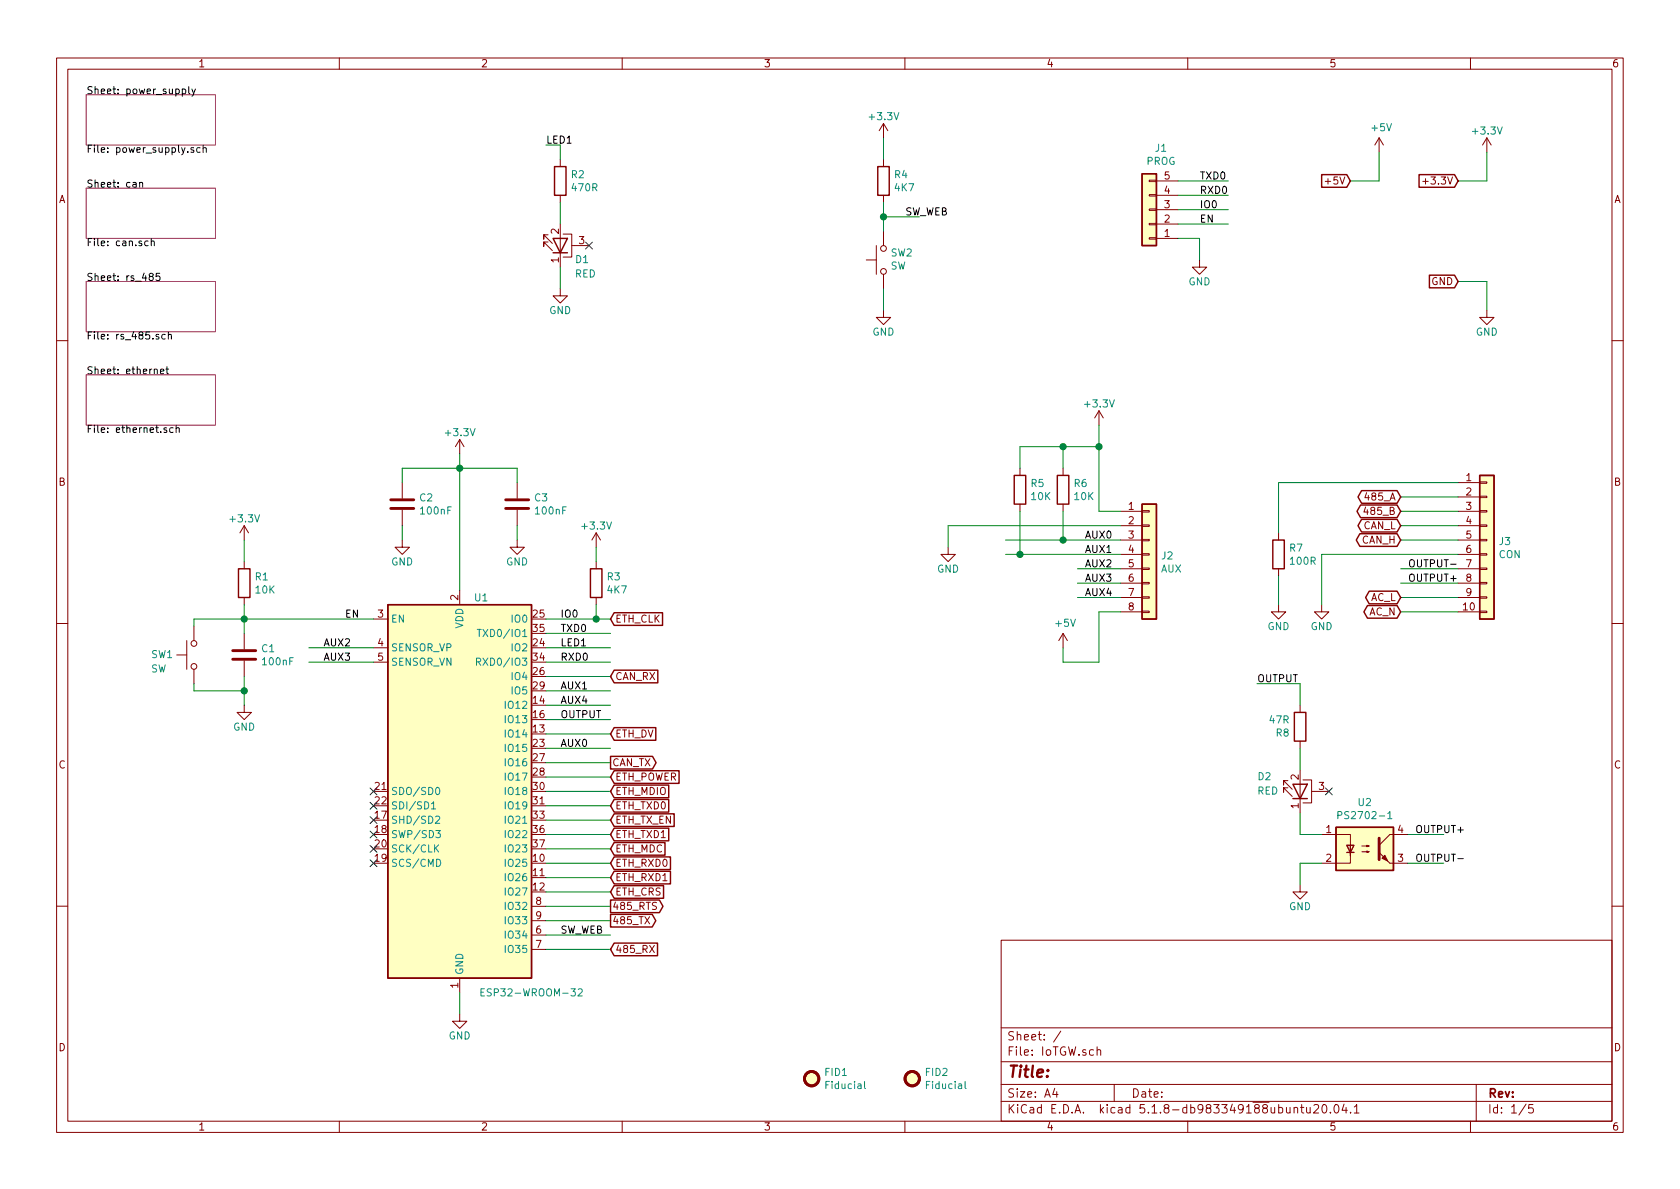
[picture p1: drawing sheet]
EESchema Schematic File Version 4
EELAYER 30 0
EELAYER END
$Descr A4 11693 8268
encoding utf-8
Sheet 1 5
Title ""
Date ""
Rev ""
Comp ""
Comment1 ""
Comment2 ""
Comment3 ""
Comment4 ""
$EndDescr
$Comp
L Mechanical:Fiducial FID1
U 1 1
P 5650 7500
F 0 "FID1" H 5735 7546 50  0000 L CNN
F 1 "Fiducial" H 5735 7455 50  0000 L CNN
F 2 "Fiducial:Fiducial_1.5mm_Mask3mm" H 5650 7500 50  0001 C CNN
F 3 "~" H 5650 7500 50  0001 C CNN
	1    5650 7500
	1    0    0    -1  
$EndComp
$Comp
L Mechanical:Fiducial FID2
U 1 1
P 6350 7500
F 0 "FID2" H 6435 7546 50  0000 L CNN
F 1 "Fiducial" H 6435 7455 50  0000 L CNN
F 2 "Fiducial:Fiducial_1.5mm_Mask3mm" H 6350 7500 50  0001 C CNN
F 3 "~" H 6350 7500 50  0001 C CNN
	1    6350 7500
	1    0    0    -1  
$EndComp
$Sheet
S 600  650  900  350 
U 5F8CDF61
F0 "power_supply" 50
F1 "power_supply.sch" 50
$EndSheet
$Sheet
S 600  1300 900  350 
U 5F8CE246
F0 "can" 50
F1 "can.sch" 50
$EndSheet
$Sheet
S 600  1950 900  350 
U 5F8D3516
F0 "rs_485" 50
F1 "rs_485.sch" 50
$EndSheet
$Comp
L RF_Module:ESP32-WROOM-32 U1
U 1 1
P 3200 5500
F 0 "U1" H 3350 6850 50  0000 C CNN
F 1 "ESP32-WROOM-32" H 3700 4100 50  0000 C CNN
F 2 "RF_Module:ESP32-WROOM-32" H 3200 4000 50  0001 C CNN
F 3 "https://www.espressif.com/sites/default/files/documentation/esp32-wroom-32_datasheet_en.pdf" H 2900 5550 50  0001 C CNN
	1    3200 5500
	1    0    0    -1  
$EndComp
Text GLabel 10150 1950 0    50   Input ~ 0
GND
Text GLabel 10150 1250 0    50   Input ~ 0
+3.3V
$Comp
L power:GND #PWR018
U 1 1
P 10350 2150
AR Path="/5F7BFE69" Ref="#PWR018"  Part="1" 
AR Path="/5F8CDF61/5F7BFE69" Ref="#PWR?"  Part="1" 
F 0 "#PWR018" H 10350 1900 50  0001 C CNN
F 1 "GND" H 10350 2000 50  0000 C CNN
F 2 "" H 10350 2150 50  0000 C CNN
F 3 "" H 10350 2150 50  0000 C CNN
	1    10350 2150
	1    0    0    -1  
$EndComp
Wire Wire Line
	10150 1950 10350 1950
Wire Wire Line
	10350 1950 10350 2150
$Comp
L power:+3.3V #PWR04
U 1 1
P 3200 3150
AR Path="/5F7C3E73" Ref="#PWR04"  Part="1" 
AR Path="/5F8CDF61/5F7C3E73" Ref="#PWR?"  Part="1" 
F 0 "#PWR04" H 3200 3000 50  0001 C CNN
F 1 "+3.3V" H 3200 3300 50  0000 C CNN
F 2 "" H 3200 3150 50  0000 C CNN
F 3 "" H 3200 3150 50  0000 C CNN
	1    3200 3150
	1    0    0    -1  
$EndComp
$Comp
L power:GND #PWR05
U 1 1
P 3200 7050
AR Path="/5F7C4556" Ref="#PWR05"  Part="1" 
AR Path="/5F8CDF61/5F7C4556" Ref="#PWR?"  Part="1" 
F 0 "#PWR05" H 3200 6800 50  0001 C CNN
F 1 "GND" H 3200 6900 50  0000 C CNN
F 2 "" H 3200 7050 50  0000 C CNN
F 3 "" H 3200 7050 50  0000 C CNN
	1    3200 7050
	1    0    0    -1  
$EndComp
$Comp
L power:+3.3V #PWR01
U 1 1
P 1700 3750
AR Path="/5F7C4F0D" Ref="#PWR01"  Part="1" 
AR Path="/5F8CDF61/5F7C4F0D" Ref="#PWR?"  Part="1" 
F 0 "#PWR01" H 1700 3600 50  0001 C CNN
F 1 "+3.3V" H 1700 3900 50  0000 C CNN
F 2 "" H 1700 3750 50  0000 C CNN
F 3 "" H 1700 3750 50  0000 C CNN
	1    1700 3750
	1    0    0    -1  
$EndComp
$Comp
L power:GND #PWR02
U 1 1
P 1700 4900
AR Path="/5F7C51B1" Ref="#PWR02"  Part="1" 
AR Path="/5F8CDF61/5F7C51B1" Ref="#PWR?"  Part="1" 
F 0 "#PWR02" H 1700 4650 50  0001 C CNN
F 1 "GND" H 1700 4750 50  0000 C CNN
F 2 "" H 1700 4900 50  0000 C CNN
F 3 "" H 1700 4900 50  0000 C CNN
	1    1700 4900
	1    0    0    -1  
$EndComp
$Comp
L Device:C C1
U 1 1
P 1700 4550
F 0 "C1" H 1815 4596 50  0000 L CNN
F 1 "100nF" H 1815 4505 50  0000 L CNN
F 2 "Capacitor_SMD:C_0805_2012Metric" H 1738 4400 50  0001 C CNN
F 3 "~" H 1700 4550 50  0001 C CNN
	1    1700 4550
	1    0    0    -1  
$EndComp
$Comp
L Switch:SW_Push SW1
U 1 1
P 1350 4550
F 0 "SW1" V 1350 4850 50  0000 R CNN
F 1 "SW" V 1250 4850 50  0000 R CNN
F 2 "Button_Switch_THT:SW_Tactile_SPST_Angled_PTS645Vx83-2LFS" H 1350 4750 50  0001 C CNN
F 3 "~" H 1350 4750 50  0001 C CNN
	1    1350 4550
	0    -1   -1   0   
$EndComp
$Comp
L Switch:SW_Push SW2
U 1 1
P 6150 1800
F 0 "SW2" V 6196 1752 50  0000 R CNN
F 1 "SW" V 6105 1752 50  0000 R CNN
F 2 "Button_Switch_THT:SW_Tactile_SPST_Angled_PTS645Vx83-2LFS" H 6150 2000 50  0001 C CNN
F 3 "~" H 6150 2000 50  0001 C CNN
	1    6150 1800
	0    -1   -1   0   
$EndComp
$Comp
L Device:R R4
U 1 1
P 6150 1250
F 0 "R4" H 6220 1296 50  0000 L CNN
F 1 "4K7" H 6220 1205 50  0000 L CNN
F 2 "Resistor_SMD:R_0805_2012Metric" V 6080 1250 50  0001 C CNN
F 3 "~" H 6150 1250 50  0001 C CNN
	1    6150 1250
	1    0    0    -1  
$EndComp
$Comp
L Connector_Generic:Conn_01x05 J1
U 1 1
P 8000 1450
F 0 "J1" H 7918 1025 50  0000 C CNN
F 1 "PROG" H 7918 1116 50  0000 C CNN
F 2 "Connector_PinSocket_2.54mm:PinSocket_1x05_P2.54mm_Vertical" H 8000 1450 50  0001 C CNN
F 3 "~" H 8000 1450 50  0001 C CNN
	1    8000 1450
	-1   0    0    1   
$EndComp
$Sheet
S 600  2600 900  350 
U 5F7D241C
F0 "ethernet" 50
F1 "ethernet.sch" 50
$EndSheet
$Comp
L Device:C C3
U 1 1
P 3600 3500
F 0 "C3" H 3715 3546 50  0000 L CNN
F 1 "100nF" H 3715 3455 50  0000 L CNN
F 2 "Capacitor_SMD:C_0805_2012Metric" H 3638 3350 50  0001 C CNN
F 3 "~" H 3600 3500 50  0001 C CNN
	1    3600 3500
	1    0    0    -1  
$EndComp
$Comp
L Device:C C2
U 1 1
P 2800 3500
F 0 "C2" H 2915 3546 50  0000 L CNN
F 1 "100nF" H 2915 3455 50  0000 L CNN
F 2 "Capacitor_SMD:C_0805_2012Metric" H 2838 3350 50  0001 C CNN
F 3 "~" H 2800 3500 50  0001 C CNN
	1    2800 3500
	1    0    0    -1  
$EndComp
$Comp
L power:GND #PWR06
U 1 1
P 3600 3750
AR Path="/5F8209C2" Ref="#PWR06"  Part="1" 
AR Path="/5F8CDF61/5F8209C2" Ref="#PWR?"  Part="1" 
F 0 "#PWR06" H 3600 3500 50  0001 C CNN
F 1 "GND" H 3600 3600 50  0000 C CNN
F 2 "" H 3600 3750 50  0000 C CNN
F 3 "" H 3600 3750 50  0000 C CNN
	1    3600 3750
	1    0    0    -1  
$EndComp
Wire Wire Line
	3600 3350 3600 3250
Wire Wire Line
	1700 3750 1700 3900
Wire Wire Line
	1700 4200 1700 4300
Wire Wire Line
	1700 4700 1700 4800
Wire Wire Line
	1350 4350 1350 4300
Wire Wire Line
	1350 4300 1700 4300
Connection ~ 1700 4300
Wire Wire Line
	1700 4300 1700 4400
Wire Wire Line
	1350 4750 1350 4800
Wire Wire Line
	1350 4800 1700 4800
Connection ~ 1700 4800
Wire Wire Line
	1700 4800 1700 4900
$Comp
L Device:R R1
U 1 1
P 1700 4050
F 0 "R1" H 1770 4096 50  0000 L CNN
F 1 "10K" H 1770 4005 50  0000 L CNN
F 2 "Resistor_SMD:R_0805_2012Metric" V 1630 4050 50  0001 C CNN
F 3 "~" H 1700 4050 50  0001 C CNN
	1    1700 4050
	1    0    0    -1  
$EndComp
Wire Wire Line
	3200 7050 3200 6900
$Comp
L Device:LED_PAD D1
U 1 1
P 3900 1700
F 0 "D1" V 3800 1600 50  0000 R CNN
F 1 "RED" V 3700 1600 50  0000 R CNN
F 2 "user-footprints:LTST-S321KRKT" H 3900 1700 50  0001 C CNN
F 3 "~" H 3900 1700 50  0001 C CNN
	1    3900 1700
	0    -1   -1   0   
$EndComp
$Comp
L Device:R R2
U 1 1
P 3900 1250
F 0 "R2" H 3970 1296 50  0000 L CNN
F 1 "470R" H 3970 1205 50  0000 L CNN
F 2 "Resistor_SMD:R_0805_2012Metric" V 3830 1250 50  0001 C CNN
F 3 "~" H 3900 1250 50  0001 C CNN
	1    3900 1250
	1    0    0    -1  
$EndComp
$Comp
L power:GND #PWR07
U 1 1
P 3900 2000
AR Path="/5F87AB38" Ref="#PWR07"  Part="1" 
AR Path="/5F8CDF61/5F87AB38" Ref="#PWR?"  Part="1" 
F 0 "#PWR07" H 3900 1750 50  0001 C CNN
F 1 "GND" H 3900 1850 50  0000 C CNN
F 2 "" H 3900 2000 50  0000 C CNN
F 3 "" H 3900 2000 50  0000 C CNN
	1    3900 2000
	1    0    0    -1  
$EndComp
Wire Wire Line
	3900 1100 3900 1000
Wire Wire Line
	3900 1000 3800 1000
Wire Wire Line
	3900 2000 3900 1850
Wire Wire Line
	3900 1550 3900 1400
Text Label 3800 1000 0    50   ~ 0
LED1
$Comp
L power:+3.3V #PWR09
U 1 1
P 6150 950
AR Path="/5F891B51" Ref="#PWR09"  Part="1" 
AR Path="/5F8CDF61/5F891B51" Ref="#PWR?"  Part="1" 
F 0 "#PWR09" H 6150 800 50  0001 C CNN
F 1 "+3.3V" H 6150 1100 50  0000 C CNN
F 2 "" H 6150 950 50  0000 C CNN
F 3 "" H 6150 950 50  0000 C CNN
	1    6150 950 
	1    0    0    -1  
$EndComp
$Comp
L power:GND #PWR010
U 1 1
P 6150 2150
AR Path="/5F8A9080" Ref="#PWR010"  Part="1" 
AR Path="/5F8CDF61/5F8A9080" Ref="#PWR?"  Part="1" 
F 0 "#PWR010" H 6150 1900 50  0001 C CNN
F 1 "GND" H 6150 2000 50  0000 C CNN
F 2 "" H 6150 2150 50  0000 C CNN
F 3 "" H 6150 2150 50  0000 C CNN
	1    6150 2150
	1    0    0    -1  
$EndComp
Wire Wire Line
	6150 950  6150 1100
Wire Wire Line
	6150 1400 6150 1500
Wire Wire Line
	6150 2000 6150 2150
Wire Wire Line
	6150 1500 6400 1500
Connection ~ 6150 1500
Wire Wire Line
	6150 1500 6150 1600
Text Label 6300 1500 0    50   ~ 0
SW_WEB
Wire Wire Line
	3800 4400 4250 4400
Wire Wire Line
	3800 4600 4250 4600
Wire Wire Line
	3200 3150 3200 3250
$Comp
L power:GND #PWR03
U 1 1
P 2800 3750
AR Path="/5F8D3737" Ref="#PWR03"  Part="1" 
AR Path="/5F8CDF61/5F8D3737" Ref="#PWR?"  Part="1" 
F 0 "#PWR03" H 2800 3500 50  0001 C CNN
F 1 "GND" H 2800 3600 50  0000 C CNN
F 2 "" H 2800 3750 50  0000 C CNN
F 3 "" H 2800 3750 50  0000 C CNN
	1    2800 3750
	1    0    0    -1  
$EndComp
Wire Wire Line
	3200 3250 3600 3250
Connection ~ 3200 3250
Wire Wire Line
	3200 3250 3200 4100
Wire Wire Line
	2800 3650 2800 3750
Wire Wire Line
	3600 3650 3600 3750
Wire Wire Line
	3200 3250 2800 3250
Wire Wire Line
	2800 3250 2800 3350
$Comp
L Device:R R3
U 1 1
P 4150 4050
F 0 "R3" H 4220 4096 50  0000 L CNN
F 1 "4K7" H 4220 4005 50  0000 L CNN
F 2 "Resistor_SMD:R_0805_2012Metric" V 4080 4050 50  0001 C CNN
F 3 "~" H 4150 4050 50  0001 C CNN
	1    4150 4050
	1    0    0    -1  
$EndComp
Wire Wire Line
	3800 4300 4150 4300
Wire Wire Line
	4150 4300 4150 4200
$Comp
L power:+3.3V #PWR08
U 1 1
P 4150 3800
AR Path="/5F8F7A30" Ref="#PWR08"  Part="1" 
AR Path="/5F8CDF61/5F8F7A30" Ref="#PWR?"  Part="1" 
F 0 "#PWR08" H 4150 3650 50  0001 C CNN
F 1 "+3.3V" H 4150 3950 50  0000 C CNN
F 2 "" H 4150 3800 50  0000 C CNN
F 3 "" H 4150 3800 50  0000 C CNN
	1    4150 3800
	1    0    0    -1  
$EndComp
Wire Wire Line
	4150 3900 4150 3800
Text Label 3900 4400 0    50   ~ 0
TXD0
Text Label 3900 4600 0    50   ~ 0
RXD0
Wire Wire Line
	3800 5400 4250 5400
Text GLabel 4250 5400 2    50   Input ~ 0
ETH_POWER
Wire Wire Line
	3800 5500 4250 5500
Wire Wire Line
	4250 5600 3800 5600
Text GLabel 4250 5500 2    50   Input ~ 0
ETH_MDIO
Text GLabel 4250 5600 2    50   Input ~ 0
ETH_TXD0
Wire Wire Line
	3800 5700 4250 5700
Wire Wire Line
	3800 6000 4250 6000
Wire Wire Line
	3800 6100 4250 6100
Wire Wire Line
	3800 6200 4250 6200
Wire Wire Line
	3800 5900 4250 5900
Wire Wire Line
	4150 4300 4250 4300
Connection ~ 4150 4300
Wire Wire Line
	3800 5800 4250 5800
Wire Wire Line
	3800 5100 4250 5100
Text GLabel 4250 5100 2    50   Input ~ 0
ETH_DV
Text GLabel 4250 5700 2    50   Input ~ 0
ETH_TX_EN
Text GLabel 4250 5800 2    50   Input ~ 0
ETH_TXD1
Text GLabel 4250 5900 2    50   Input ~ 0
ETH_MDC
Text GLabel 4250 6000 2    50   Input ~ 0
ETH_RXD0
Text GLabel 4250 6100 2    50   Input ~ 0
ETH_RXD1
Text GLabel 4250 4300 2    50   Input ~ 0
ETH_CLK
Text GLabel 4250 6200 2    50   Input ~ 0
ETH_CRS
Text Label 3900 4300 0    50   ~ 0
IO0
$Comp
L power:GND #PWR013
U 1 1
P 8350 1800
AR Path="/5F74814E" Ref="#PWR013"  Part="1" 
AR Path="/5F8CDF61/5F74814E" Ref="#PWR?"  Part="1" 
F 0 "#PWR013" H 8350 1550 50  0001 C CNN
F 1 "GND" H 8350 1650 50  0000 C CNN
F 2 "" H 8350 1800 50  0000 C CNN
F 3 "" H 8350 1800 50  0000 C CNN
	1    8350 1800
	1    0    0    -1  
$EndComp
Wire Wire Line
	8200 1650 8350 1650
Wire Wire Line
	8350 1650 8350 1800
Wire Wire Line
	8200 1550 8550 1550
Wire Wire Line
	8550 1450 8200 1450
Wire Wire Line
	8200 1350 8550 1350
Wire Wire Line
	8550 1250 8200 1250
Text Label 8350 1550 0    50   ~ 0
EN
Text Label 8350 1450 0    50   ~ 0
IO0
Text Label 8350 1350 0    50   ~ 0
RXD0
Text Label 8350 1250 0    50   ~ 0
TXD0
Wire Wire Line
	3800 5300 4250 5300
Wire Wire Line
	3800 4700 4250 4700
Wire Wire Line
	3800 5000 4250 5000
Text GLabel 4250 6400 2    50   Output ~ 0
485_TX
Text GLabel 4250 4700 2    50   Input ~ 0
CAN_RX
Text GLabel 4250 6600 2    50   Input ~ 0
485_RX
Text GLabel 4250 5300 2    50   Output ~ 0
CAN_TX
Wire Wire Line
	3800 5200 4250 5200
Text GLabel 4250 6300 2    50   Output ~ 0
485_RTS
NoConn ~ 2600 5500
NoConn ~ 2600 5600
NoConn ~ 2600 5700
NoConn ~ 2600 5800
NoConn ~ 2600 5900
NoConn ~ 2600 6000
$Comp
L power:+3.3V #PWR017
U 1 1
P 10350 1050
AR Path="/5F7BFE63" Ref="#PWR017"  Part="1" 
AR Path="/5F8CDF61/5F7BFE63" Ref="#PWR?"  Part="1" 
F 0 "#PWR017" H 10350 900 50  0001 C CNN
F 1 "+3.3V" H 10350 1200 50  0000 C CNN
F 2 "" H 10350 1050 50  0000 C CNN
F 3 "" H 10350 1050 50  0000 C CNN
	1    10350 1050
	1    0    0    -1  
$EndComp
Wire Wire Line
	10150 1250 10350 1250
Wire Wire Line
	10350 1050 10350 1250
NoConn ~ 4100 1700
Wire Wire Line
	3800 4500 4250 4500
Text Label 3900 4500 0    50   ~ 0
LED1
Wire Wire Line
	1700 4300 2600 4300
Text Label 2400 4300 0    50   ~ 0
EN
Wire Wire Line
	2150 4500 2600 4500
Wire Wire Line
	2150 4600 2600 4600
Wire Wire Line
	3800 6600 4250 6600
Wire Wire Line
	3800 6400 4250 6400
Wire Wire Line
	3800 6300 4250 6300
Wire Wire Line
	3800 6500 4250 6500
Text Label 3900 6500 0    50   ~ 0
SW_WEB
Wire Wire Line
	3800 4800 4250 4800
Wire Wire Line
	3800 4900 4250 4900
$Comp
L power:+3.3V #PWR012
U 1 1
P 7650 2950
AR Path="/5FA62AC4" Ref="#PWR012"  Part="1" 
AR Path="/5F8CDF61/5FA62AC4" Ref="#PWR?"  Part="1" 
F 0 "#PWR012" H 7650 2800 50  0001 C CNN
F 1 "+3.3V" H 7650 3100 50  0000 C CNN
F 2 "" H 7650 2950 50  0000 C CNN
F 3 "" H 7650 2950 50  0000 C CNN
	1    7650 2950
	1    0    0    -1  
$EndComp
$Comp
L power:GND #PWR011
U 1 1
P 6600 3800
AR Path="/5FA62F74" Ref="#PWR011"  Part="1" 
AR Path="/5F8CDF61/5FA62F74" Ref="#PWR?"  Part="1" 
F 0 "#PWR011" H 6600 3550 50  0001 C CNN
F 1 "GND" H 6600 3650 50  0000 C CNN
F 2 "" H 6600 3800 50  0000 C CNN
F 3 "" H 6600 3800 50  0000 C CNN
	1    6600 3800
	1    0    0    -1  
$EndComp
Wire Wire Line
	7800 3550 7650 3550
Wire Wire Line
	7650 3550 7650 3100
Wire Wire Line
	6600 3650 6600 3800
Wire Wire Line
	7800 3950 7500 3950
Wire Wire Line
	7800 4050 7500 4050
Wire Wire Line
	7800 4150 7500 4150
Wire Wire Line
	6600 3650 7800 3650
Text Label 3900 4800 0    50   ~ 0
AUX1
Text Label 3900 4900 0    50   ~ 0
AUX4
Text Label 3900 5200 0    50   ~ 0
AUX0
Text Label 2250 4500 0    50   ~ 0
AUX2
Text Label 2250 4600 0    50   ~ 0
AUX3
Text Label 7550 3750 0    50   ~ 0
AUX0
Text Label 7550 3850 0    50   ~ 0
AUX1
Text Label 7550 3950 0    50   ~ 0
AUX2
Text Label 7550 4050 0    50   ~ 0
AUX3
Text Label 7550 4150 0    50   ~ 0
AUX4
$Comp
L Device:R R6
U 1 1
P 7400 3400
F 0 "R6" H 7470 3446 50  0000 L CNN
F 1 "10K" H 7470 3355 50  0000 L CNN
F 2 "Resistor_SMD:R_0805_2012Metric" V 7330 3400 50  0001 C CNN
F 3 "~" H 7400 3400 50  0001 C CNN
	1    7400 3400
	1    0    0    -1  
$EndComp
$Comp
L Device:R R5
U 1 1
P 7100 3400
F 0 "R5" H 7170 3446 50  0000 L CNN
F 1 "10K" H 7170 3355 50  0000 L CNN
F 2 "Resistor_SMD:R_0805_2012Metric" V 7030 3400 50  0001 C CNN
F 3 "~" H 7100 3400 50  0001 C CNN
	1    7100 3400
	1    0    0    -1  
$EndComp
Wire Wire Line
	7000 3750 7400 3750
Wire Wire Line
	7000 3850 7100 3850
Wire Wire Line
	7400 3550 7400 3750
Connection ~ 7400 3750
Wire Wire Line
	7400 3750 7800 3750
Wire Wire Line
	7100 3550 7100 3850
Connection ~ 7100 3850
Wire Wire Line
	7100 3850 7800 3850
Wire Wire Line
	7400 3100 7650 3100
Wire Wire Line
	7400 3100 7400 3250
Connection ~ 7650 3100
Wire Wire Line
	7650 3100 7650 2950
Wire Wire Line
	7100 3100 7400 3100
Wire Wire Line
	7100 3100 7100 3250
Connection ~ 7400 3100
Text Label 3900 5000 0    50   ~ 0
OUTPUT
$Comp
L Isolator:SFH617A-2 U2
U 1 1
P 9500 5900
F 0 "U2" H 9500 6225 50  0000 C CNN
F 1 "PS2702-1" H 9500 6134 50  0000 C CNN
F 2 "user-footprints:PS2702-1-F3-K-A" H 9300 5700 50  0001 L CIN
F 3 "" H 9500 5900 50  0001 L CNN
	1    9500 5900
	1    0    0    -1  
$EndComp
$Comp
L power:GND #PWR015
U 1 1
P 9050 6150
AR Path="/5FB31CB8" Ref="#PWR015"  Part="1" 
AR Path="/5F8CDF61/5FB31CB8" Ref="#PWR?"  Part="1" 
F 0 "#PWR015" H 9050 5900 50  0001 C CNN
F 1 "GND" H 9050 6000 50  0000 C CNN
F 2 "" H 9050 6150 50  0000 C CNN
F 3 "" H 9050 6150 50  0000 C CNN
	1    9050 6150
	1    0    0    -1  
$EndComp
$Comp
L Device:LED_PAD D2
U 1 1
P 9050 5500
F 0 "D2" V 9150 5800 50  0000 R CNN
F 1 "RED" V 9050 5800 50  0000 R CNN
F 2 "user-footprints:LTST-S321KRKT" H 9050 5500 50  0001 C CNN
F 3 "~" H 9050 5500 50  0001 C CNN
	1    9050 5500
	0    -1   -1   0   
$EndComp
Wire Wire Line
	9200 6000 9050 6000
Wire Wire Line
	9050 6000 9050 6150
Wire Wire Line
	9050 4900 9050 4750
Wire Wire Line
	9050 5200 9050 5350
Wire Wire Line
	9050 5650 9050 5800
Wire Wire Line
	9050 5800 9200 5800
Text Label 8750 4750 0    50   ~ 0
OUTPUT
Wire Wire Line
	8750 4750 9050 4750
$Comp
L Device:R R8
U 1 1
P 9050 5050
F 0 "R8" H 9120 5096 50  0000 L CNN
F 1 "47R" H 9120 5005 50  0000 L CNN
F 2 "Resistor_SMD:R_0805_2012Metric" V 8980 5050 50  0001 C CNN
F 3 "~" H 9050 5050 50  0001 C CNN
	1    9050 5050
	-1   0    0    1   
$EndComp
NoConn ~ 9250 5500
$Comp
L Connector_Generic:Conn_01x10 J3
U 1 1
P 10350 3750
F 0 "J3" H 10430 3742 50  0000 L CNN
F 1 "CON" H 10430 3651 50  0000 L CNN
F 2 "user-footprints:1759091" H 10350 3750 50  0001 C CNN
F 3 "~" H 10350 3750 50  0001 C CNN
	1    10350 3750
	1    0    0    -1  
$EndComp
Wire Wire Line
	9800 5800 10050 5800
Wire Wire Line
	9800 6000 10050 6000
Text Label 9850 5800 0    50   ~ 0
OUTPUT+
Text Label 9850 6000 0    50   ~ 0
OUTPUT-
Text GLabel 9750 4150 0    50   BiDi ~ 0
AC_L
Text GLabel 9750 4250 0    50   BiDi ~ 0
AC_N
Text GLabel 9750 3750 0    50   BiDi ~ 0
CAN_H
Text GLabel 9750 3650 0    50   BiDi ~ 0
CAN_L
Text GLabel 9750 3550 0    50   BiDi ~ 0
485_B
Text GLabel 9750 3450 0    50   BiDi ~ 0
485_A
Wire Wire Line
	9750 4050 10150 4050
Wire Wire Line
	10150 3650 9750 3650
Wire Wire Line
	9750 3950 10150 3950
Text Label 9800 3950 0    50   ~ 0
OUTPUT-
Text Label 9800 4050 0    50   ~ 0
OUTPUT+
Wire Wire Line
	9750 4150 10150 4150
Wire Wire Line
	10150 4250 9750 4250
Wire Wire Line
	9750 3750 10150 3750
$Comp
L power:GND #PWR016
U 1 1
P 9200 4200
AR Path="/5FBC1125" Ref="#PWR016"  Part="1" 
AR Path="/5F8CDF61/5FBC1125" Ref="#PWR?"  Part="1" 
F 0 "#PWR016" H 9200 3950 50  0001 C CNN
F 1 "GND" H 9200 4050 50  0000 C CNN
F 2 "" H 9200 4200 50  0000 C CNN
F 3 "" H 9200 4200 50  0000 C CNN
	1    9200 4200
	1    0    0    -1  
$EndComp
Wire Wire Line
	10150 3850 9200 3850
Wire Wire Line
	9200 3850 9200 4200
$Comp
L power:GND #PWR014
U 1 1
P 8900 4200
AR Path="/5FBDA844" Ref="#PWR014"  Part="1" 
AR Path="/5F8CDF61/5FBDA844" Ref="#PWR?"  Part="1" 
F 0 "#PWR014" H 8900 3950 50  0001 C CNN
F 1 "GND" H 8900 4050 50  0000 C CNN
F 2 "" H 8900 4200 50  0000 C CNN
F 3 "" H 8900 4200 50  0000 C CNN
	1    8900 4200
	1    0    0    -1  
$EndComp
Wire Wire Line
	8900 4000 8900 4200
$Comp
L Device:R R7
U 1 1
P 8900 3850
F 0 "R7" H 8970 3896 50  0000 L CNN
F 1 "100R" H 8970 3805 50  0000 L CNN
F 2 "Resistor_SMD:R_1206_3216Metric" V 8830 3850 50  0001 C CNN
F 3 "~" H 8900 3850 50  0001 C CNN
	1    8900 3850
	1    0    0    -1  
$EndComp
Wire Wire Line
	9750 3550 10150 3550
Wire Wire Line
	10150 3450 9750 3450
Wire Wire Line
	8900 3350 10150 3350
Wire Wire Line
	8900 3350 8900 3700
$Comp
L Connector_Generic:Conn_01x08 J2
U 1 1
P 8000 3850
F 0 "J2" H 8080 3842 50  0000 L CNN
F 1 "AUX" H 8080 3751 50  0000 L CNN
F 2 "Connector_PinSocket_2.54mm:PinSocket_1x08_P2.54mm_Vertical" H 8000 3850 50  0001 C CNN
F 3 "~" H 8000 3850 50  0001 C CNN
	1    8000 3850
	1    0    0    -1  
$EndComp
Text GLabel 9400 1250 0    50   Input ~ 0
+5V
Wire Wire Line
	9400 1250 9600 1250
Wire Wire Line
	9600 1050 9600 1250
$Comp
L power:+5V #PWR0101
U 1 1
P 9600 1050
F 0 "#PWR0101" H 9600 900 50  0001 C CNN
F 1 "+5V" H 9615 1223 50  0000 C CNN
F 2 "" H 9600 1050 50  0001 C CNN
F 3 "" H 9600 1050 50  0001 C CNN
	1    9600 1050
	1    0    0    -1  
$EndComp
$Comp
L power:+5V #PWR0102
U 1 1
P 7400 4500
F 0 "#PWR0102" H 7400 4350 50  0001 C CNN
F 1 "+5V" H 7415 4673 50  0000 C CNN
F 2 "" H 7400 4500 50  0001 C CNN
F 3 "" H 7400 4500 50  0001 C CNN
	1    7400 4500
	1    0    0    -1  
$EndComp
Wire Wire Line
	7400 4500 7400 4600
Wire Wire Line
	7400 4600 7650 4600
Wire Wire Line
	7650 4600 7650 4250
Wire Wire Line
	7650 4250 7800 4250
$EndSCHEMATC
